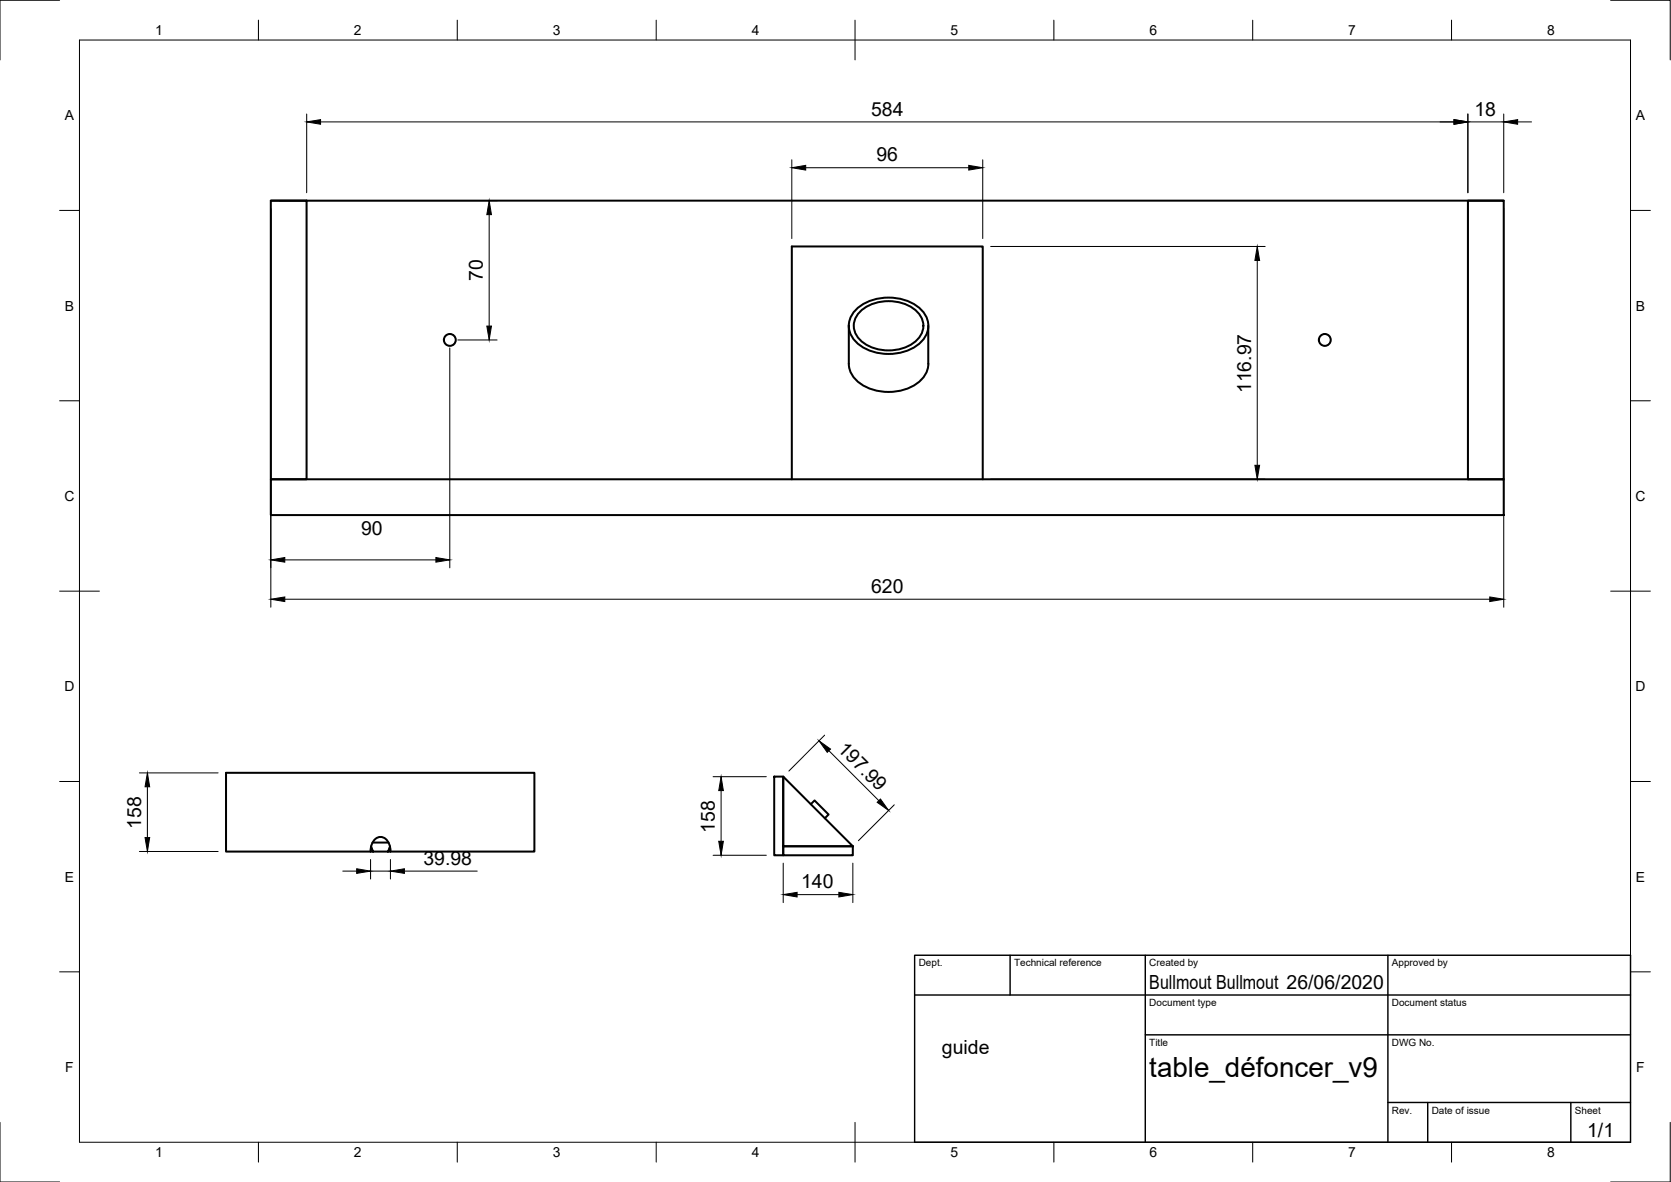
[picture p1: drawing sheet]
<svg xmlns="http://www.w3.org/2000/svg" width="420mm" height="297mm" viewBox="0 0 420 297" stroke-linecap="round" stroke-linejoin="round" font-family="sans-serif">
<!-- layer: Visible -->
<g fill="none" stroke="#000" stroke-width=".51">
<path d="M68.1 50.4h9v70h-9zM68.1 50.4h310M369.1 50.4h9v70h-9zM215.5 77.5a12.8 12.8 0 0 1 15.8 0 5.6 5.6 0 0 1-.8 9.4 12.9 12.9 0 0 1-15-.7 5.5 5.5 0 0 1 0-8.7zM216.1 78.5a11 11 0 0 1 14.7 0 5 5 0 0 1-1.6 8 11.2 11.2 0 0 1-13.1-1.3 4.7 4.7 0 0 1 0-6.7zM213.4 81.9v9.5a7.1 7.1 0 0 0 5 6.1 12.5 12.5 0 0 0 13.7-2.5 5.6 5.6 0 0 0 1.3-3.6v-9.5M68.1 120.4h310v9h-310zM199.1 120.4v-58.5h48v58.5M194.7 195.2h2.2v19.7h-2.2zM196.9 195.2l17.5 17.5h-17.5zM93.2 214h.6M93.2 214h-36.4v-19.8h77.6v19.8h-36.2"/>
<path d="M93.2 214a3.3 3.3 0 0 1 2.5-3.7 3.1 3.1 0 0 1 2.5 3.7M93.3 212.7l.5 1.3M93.7 211.7h4M93.8 214h3.7M97.5 214h.7M98.1 212.7l-.6 1.3M196.9 212.7h17.5v2.2h-17.5zM203.9 202.1l.9-.9 3.5 3.5-.9 .9"/>
<circle cx="113.1" cy="85.4" r="1.49"/>
<circle cx="333.1" cy="85.4" r="1.49"/>
</g>
<!-- layer: Border -->
<g fill="none" stroke="#000" stroke-width=".25">
<path d="M15 .1h-15v15M20 10.1h390v276.9h-390zM65 5.1v5M115 5.1v5M165 5.1v5M215 5.1v10M265 5.1v5M315 5.1v5M365 5.1v5M405 .1h15v15M15 52.9h5M410 52.9h5"/>
<path d="M15 100.7h5M410 100.7h5M15 148.6h10M405 148.6h10M15 196.4h5M410 196.4h5M15 244.2h5M410 244.2h5M0 282.1v14.9h15M65 287v5M115 287v5M165 287v5"/>
<path d="M215 282.1v9.9M265 287v5M315 287v5M365 287v5M420 282.1v14.9h-15"/>
</g>
<!-- layer: TitleBlock -->
<path d="M230 240.1h180v46.9h-180zM230 250h180M254 240.1v9.9M288 240.1v46.9M349 240.1v46.9M288 260.1h122M349 277.1h61M359 277.1v9.9M395 277.1v9.9" fill="none" stroke="#000" stroke-width=".36"/>
<!-- layer: Dimensions -->
<g fill="none" stroke="#000" stroke-width=".25">
<path d="M77.1 28.6v19.8M80.6 30.6h285M369.1 28.6v19.8M369.1 30.6h9M378.1 28.6v19.8M381.6 30.6h3.5M68.1 52.4v100.2M70.1 50.4h54.9M123 53.9v28M199.1 40.2v19.8M202.6 42.1h41M247.1 40.2v19.8"/>
<path d="M378.1 52.4v100.2M249.1 61.9h69M316.1 65.5v51.4M113.1 87.4v55.3M115.1 85.4h9.9M249.1 120.4h69M71.6 150.6h303M71.6 140.7h38M35.1 194.2h19.7M37.1 197.7v12.8M179.3 195.2h13.4M181.3 198.7v12.7"/>
<path d="M207.3 184.7l-8.9 9.1M208.4 188.6l12.6 12.6M35.1 214h19.7M86.2 218.9h3.5M93.2 216v4.9M93.2 218.9h5M98.2 216v4.9M101.7 218.9h18.3M179.3 214.9h13.4M196.9 216.9v9.9M214.4 216.9v9.9M224.9 202.3l-9.1 9"/>
<path d="M200.4 224.8h10.5"/>
</g>
<g fill="#000" stroke="#000" stroke-width=".25">
<path d="M77.1 30.6l3.5-.5v1.1zM365.6 30.1l3.5 .5-3.5 .6zM378.1 30.6l3.5-.5v1.1zM123 50.4l.6 3.5h-1.2zM199.1 42.1l3.5-.5v1.1zM243.6 41.6l3.5 .5-3.5 .6zM316.1 61.9l.6 3.6h-1.2zM122.4 81.9h1.2l-.6 3.5zM315.5 116.9h1.2l-.6 3.5zM68.1 150.6l3.5-.6v1.2zM68.1 140.7l3.5-.6v1.2zM109.6 140.1l3.5 .6-3.5 .6z"/>
<path d="M374.6 150l3.5 .6-3.5 .6zM37.1 194.2l.5 3.5h-1.1zM181.3 195.2l.6 3.5h-1.2zM205.9 186.2l2.9 2-.8 .9zM36.5 210.5h1.1l-.5 3.5zM89.7 218.3l3.5 .6-3.5 .6zM98.2 218.9l3.5-.6v1.2zM180.7 211.4h1.2l-.6 3.5zM220.6 201.6l.8-.8 2 2.9zM196.9 224.8l3.5-.6v1.2zM210.9 224.2l3.5 .6-3.5 .6z"/>
</g>
<text font-size="7" x="289" y="270.6">table_défoncer_v9</text>
<g font-size="4.9">
<text x="219" y="29.1">584</text>
<text x="370.7" y="29.1">18</text>
<text x="220.4" y="40.6">96</text>
<text x="121.4" y="70.7" transform="rotate(-90 121.4 70.7)">70</text>
<text x="314.6" y="98.8" transform="rotate(-90 314.6 98.8)">116.97</text>
<text x="90.8" y="134.5">90</text>
<text x="219" y="149">620</text>
<text x="210.4" y="188.4" transform="rotate(45 210.4 188.4)">197.99</text>
<text x="35.5" y="208.4" transform="rotate(-90 35.5 208.4)">158</text>
<text x="179.7" y="209.3" transform="rotate(-90 179.7 209.3)">158</text>
<text x="106.5" y="217.3">39.98</text>
<text x="201.4" y="223.3">140</text>
<text x="289" y="248.5">Bullmout Bullmout 26/06/2020</text>
<text x="236.9" y="264.9">guide</text>
<text x="399.1" y="285.7">1/1</text>
</g>
<g font-size="3.5">
<text x="39" y="8.8">1</text>
<text x="89" y="8.8">2</text>
<text x="139" y="8.8">3</text>
<text x="189" y="8.8">4</text>
<text x="239" y="8.8">5</text>
<text x="289" y="8.8">6</text>
<text x="339" y="8.8">7</text>
<text x="389" y="8.8">8</text>
<text x="16.3" y="30.2">A</text>
<text x="411.3" y="30.2">A</text>
<text x="16.3" y="78">B</text>
<text x="411.3" y="78">B</text>
<text x="16.2" y="125.9">C</text>
<text x="411.2" y="125.9">C</text>
<text x="16.2" y="173.7">D</text>
<text x="411.2" y="173.7">D</text>
<text x="16.3" y="221.6">E</text>
<text x="411.3" y="221.6">E</text>
<text x="16.4" y="269.4">F</text>
<text x="411.4" y="269.4">F</text>
<text x="39" y="290.8">1</text>
<text x="89" y="290.8">2</text>
<text x="139" y="290.8">3</text>
<text x="189" y="290.8">4</text>
<text x="239" y="290.8">5</text>
<text x="289" y="290.8">6</text>
<text x="339" y="290.8">7</text>
<text x="389" y="290.8">8</text>
</g>
<g font-size="2.5">
<text x="231" y="242.9">Dept.</text>
<text x="255" y="242.9">Technical reference</text>
<text x="289" y="242.9">Created by</text>
<text x="350" y="242.9">Approved by</text>
<text x="289" y="252.8">Document type</text>
<text x="350" y="252.8">Document status</text>
<text x="289" y="262.9">Title</text>
<text x="350" y="262.9">DWG No.</text>
<text x="350" y="279.9">Rev.</text>
<text x="360" y="279.9">Date of issue</text>
<text x="396" y="279.9">Sheet</text>
</g>
</svg>
